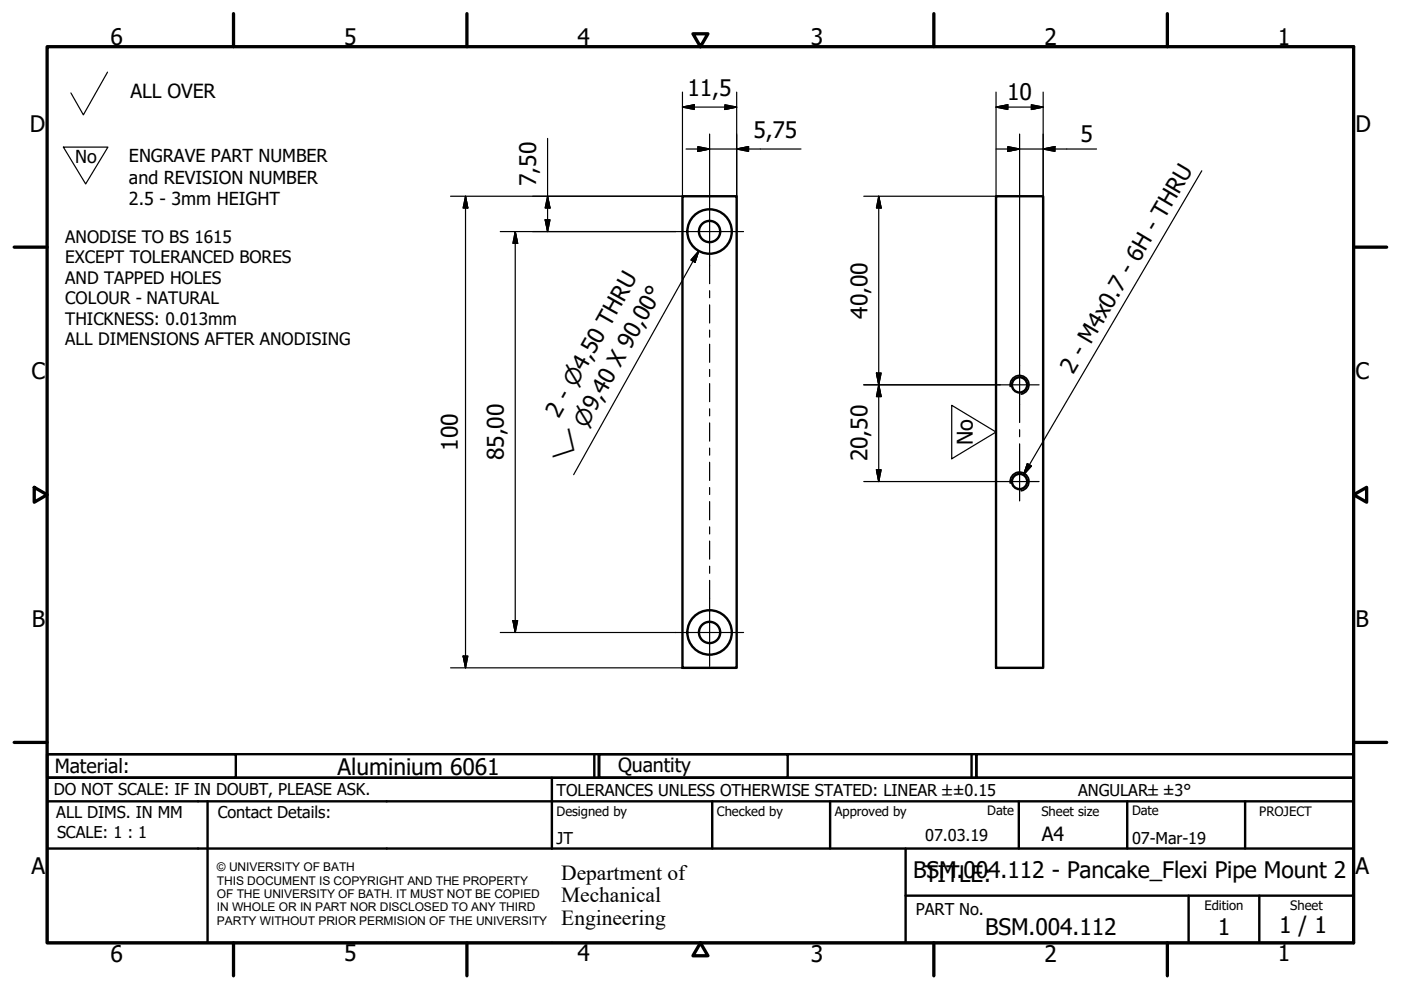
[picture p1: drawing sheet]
<svg xmlns="http://www.w3.org/2000/svg" width="297mm" height="210mm" viewBox="0 0 297 210" stroke-linecap="round" stroke-linejoin="round" font-family="sans-serif">
<!-- layer: Visible (ISO) -->
<g fill="none" stroke="#000" stroke-width=".51">
<path d="M144.7 41.6h11.5v100h-11.5zM211.2 41.6h10v100h-10z"/>
<circle cx="150.4" cy="49.1" r="2.25"/>
<circle cx="150.4" cy="49.1" r="4.7"/>
<circle cx="216.2" cy="81.6" r="1.62"/>
<circle cx="216.2" cy="102.1" r="1.62"/>
<circle cx="150.4" cy="134.1" r="2.25"/>
<circle cx="150.4" cy="134.1" r="4.7"/>
</g>
<!-- layer: Visible Narrow (ISO) -->
<path d="M214.2 81.9a2 2 0 0 1 1.6-2.3 2 2 0 0 1 2.3 1.7 2 2 0 0 1-1.6 2.3M214.2 102.4a2 2 0 0 1 1.6-2.3 2 2 0 0 1 2.3 1.6 2 2 0 0 1-1.6 2.4" fill="none" stroke="#000" stroke-width=".36"/>
<!-- layer: Border (ISO) -->
<g fill="none" stroke="#000" stroke-width=".7">
<path d="M10 9.9h277v190h-277zM49.5 2.9v7M99 2.9v7M146.9 7.2h3.2l-1.6 2.7zM198 2.9v7M247.5 2.9v7M3 52.4h7M287 52.4h7M7.3 103.3l2.7 1.6-2.7 1.6zM287 104.9l2.8-1.6v3.2zM3 157.4h7M287 157.4h7"/>
<path d="M49.5 199.9v7M99 199.9v7M148.5 199.9l1.6 2.7h-3.2zM198 199.9v7M247.5 199.9v7"/>
</g>
<!-- layer: Title (ISO) -->
<g fill="none" stroke="#000" stroke-width=".51">
<path d="M10 159.9h40v5h-40zM10 159.9h117v5h-117zM126 159.9v5M127 159.9h40v5h-40zM127 159.9h80v5h-80zM206 159.9v5M207 159.9h80v5h-80zM10 169.9v-5h277v5M10 169.9h277v30h-277zM10 179.9h277M44 169.9v30M117 164.9v15"/>
<path d="M151 169.9v10M176 169.9v10M192 179.9v20M216 169.9v10M239 169.9v10M264 169.9v10M192 189.9h95M252 189.9v10M267 189.9v10"/>
</g>
<!-- layer: Sketch Geometry (ISO) -->
<path d="M22.8 15.3l-5.1 9.1-2.7-4.7M13.4 31.2h9.5l-4.7 7.8zM201.8 85.9l9.4 5.7-9.4 5.7z" fill="none" stroke="#000" stroke-width=".25"/>
<path d="M220.6 91.5v.1" fill="none" stroke="#fff" stroke-width=".21"/>
<!-- layer: Center Mark (ISO) -->
<path d="M143.3 49.1h14.3M212 81.6h8.3M212 102.1h8.3M143.3 134.1h14.3" fill="none" stroke="#000" stroke-width=".25"/>
<!-- layer: Centerline (ISO) -->
<g fill="none" stroke="#000" stroke-width=".25">
<path d="M150.5 41.9v18.2M150.5 61.6v1.5M150.5 64.6v3.9M150.5 70v1.5M150.5 73v3.8M150.5 78.3v1.5M216.2 77.5v12.1M150.5 81.3v3.9M150.5 86.7v1.5M150.5 89.7v3.8M150.5 95v1.5M150.5 98v3.9"/>
<path d="M216.2 91.1v1.5M216.2 94.1v12.1M150.5 103.4v1.5M150.5 106.4v3.8M150.5 111.7v1.5M150.5 114.7v3.8M150.5 120.1v1.5M150.5 123.1v18.2"/>
</g>
<!-- layer: Dimension (ISO) -->
<g fill="none" stroke="#000" stroke-width=".25">
<path d="M144.7 19.5v22.1h-49.2M156.2 19.5v22.1M211.2 19.5v22.1h-28.1M221.2 19.5v22.1M116.1 29.4v19.7M144.7 22.7l2.5-.5v1zM144.7 22.7h11.5M145.5 31.6h24.3M148 31.1l2.5 .5-2.5 .5zM150.5 28.4v13.5M153.7 22.2l2.5 .5-2.5 .5zM156.2 31.6l2.5-.5v1z"/>
<path d="M211.2 22.7l2.5-.5v1zM211.2 22.7h10M211.2 31.6h21.3M213.7 31.1l2.5 .5-2.5 .5zM216.2 28.4v49.1M218.7 22.2l2.5 .5-2.5 .5zM221.2 31.6l2.5-.5v1zM98.7 41.6l.5 2.5h-1zM98.7 41.6v100M106.1 49.1h37.2M109.2 49.1l.5 2.5h-.9zM109.2 49.1v85"/>
<path d="M115.6 46.6h1l-.5 2.5zM116.1 41.6l.5 2.5h-1zM186.3 41.6l.5 2.5h-1zM186.3 41.6v60.5M185.8 79.1h1l-.5 2.5zM183.1 81.6h28.9M185.8 99.6h1l-.5 2.5zM186.3 81.6l.5 2.5h-1zM183.1 102.1h28.9M98.2 139.1h1l-.5 2.5zM106.1 134.1h37.2M108.8 131.6h.9l-.5 2.5z"/>
<path d="M95.5 141.6h49.2"/>
</g>
<g fill="#000" stroke="#000" stroke-width=".25">
<path d="M144.7 22.7l2.5-.5zM144.7 22.7l2.5-.5v1zM148 32.1l2.5-.5zM148 31.1l2.5 .5-2.5 .5zM153.7 23.2l2.5-.5zM153.7 22.2l2.5 .5-2.5 .5zM156.2 31.6l2.5-.5zM156.2 31.6l2.5-.5v1zM211.2 22.7l2.5-.5zM211.2 22.7l2.5-.5v1zM213.7 32.1l2.5-.5zM213.7 31.1l2.5 .5-2.5 .5z"/>
<path d="M218.7 23.2l2.5-.5zM218.7 22.2l2.5 .5-2.5 .5zM221.2 31.6l2.5-.5zM221.2 31.6l2.5-.5v1zM98.7 41.6l.5 2.5zM98.7 41.6l.5 2.5h-1zM109.2 49.1l.5 2.5zM109.2 49.1l.5 2.5h-.9zM115.6 46.6l.5 2.5zM115.6 46.6h1l-.5 2.5zM116.1 41.6l.5 2.5zM116.1 41.6l.5 2.5h-1z"/>
<path d="M186.3 41.6l.5 2.5zM186.3 41.6l.5 2.5h-1zM185.8 79.1l.5 2.5zM185.8 79.1h1l-.5 2.5zM185.8 99.6l.5 2.5zM185.8 99.6h1l-.5 2.5zM186.3 81.6l.5 2.5zM186.3 81.6l.5 2.5h-1zM98.2 139.1l.5 2.5zM98.2 139.1h1l-.5 2.5zM108.8 131.6l.4 2.5zM108.8 131.6h.9l-.5 2.5z"/>
</g>
<!-- layer: Symbol (ISO) -->
<path d="M254.8 36.2l-37.8 64.5M148.1 53.2l-.7 2.4-.9-.5zM148.1 53.2l-26.5 47.4M217.8 98.3l.9 .5-1.7 1.9z" fill="none" stroke="#000" stroke-width=".25"/>
<path d="M148.1 53.2l-.7 2.4zM148.1 53.2l-.7 2.4-.9-.5zM217.8 98.3l-.8 2.4zM217.8 98.3l.9 .5-1.7 1.9z" fill="#000" stroke="#000" stroke-width=".25"/>
<g font-size="4.8">
<text x="23.4" y="9.5">6</text>
<text x="72.9" y="9.5">5</text>
<text x="122.4" y="9.5">4</text>
<text x="171.9" y="9.5">3</text>
<text x="221.4" y="9.5">2</text>
<text x="270.9" y="9.5">1</text>
<text x="145.8" y="20.3">11,5</text>
<text x="213.6" y="21.1">10</text>
<text x="6.3" y="27.9">D</text>
<text x="159.7" y="29.2">5,75</text>
<text x="287.4" y="27.9">D</text>
<text x="229.1" y="30">5</text>
<text x="113.7" y="39.4" transform="rotate(-90 113.7 39.4)">7,50</text>
<text x="183.9" y="67.6" transform="rotate(-90 183.9 67.6)">40,00</text>
<text x="6.7" y="80.4">C</text>
<text x="227.5" y="79.5" transform="rotate(-60 227.5 79.5)">2 - M4x0.7 - 6H - THRU</text>
<text x="287.4" y="80.4">C</text>
<text x="118.5" y="88.8" transform="rotate(-61 118.5 88.8)">2 - ⌀4,50 THRU</text>
<text x="97.1" y="95.5" transform="rotate(-90 97.1 95.5)">100</text>
<text x="106.8" y="97.6" transform="rotate(-90 106.8 97.6)">85,00</text>
<text x="183.9" y="97.8" transform="rotate(-90 183.9 97.8)">20,50</text>
<text x="6.8" y="132.9">B</text>
<text x="287.4" y="132.9">B</text>
<text x="71.6" y="164.4">Aluminium 6061</text>
<text x="6.7" y="185.4">A</text>
<text x="287.4" y="185.4">A</text>
<text x="193.6" y="186.2">BTITLE:</text>
<text x="196.4" y="186.2">SM.004.112 - Pancake_Flexi Pipe Mount 2</text>
<text x="271.2" y="197.9">1 / 1</text>
<text x="23.4" y="203.9">6</text>
<text x="72.9" y="203.8">5</text>
<text x="122.4" y="203.8">4</text>
<text x="171.9" y="203.9">3</text>
<text x="208.9" y="198.2">BSM.004.112</text>
<text x="221.4" y="203.9">2</text>
<text x="258.2" y="198.2">1</text>
<text x="270.9" y="203.8">1</text>
</g>
<g font-size="4.6">
<text x="124.3" y="90.9" transform="rotate(-61 124.3 90.9)">⌀9,40 X 90,00°</text>
<text x="206.2" y="94.4" transform="rotate(-90 206.2 94.4)">No</text>
<text x="119.9" y="98.8" transform="rotate(-61 119.9 98.8)">⌵</text>
<text x="119" y="186.5">Department of</text>
<text x="119" y="191.3">Mechanical</text>
<text x="119" y="196">Engineering</text>
</g>
<g font-size="4.1">
<text x="27.7" y="20.8">ALL OVER</text>
<text x="11.6" y="163.9">Material:</text>
<text x="131" y="163.7">Quantity</text>
<text x="220.9" y="178.4">A4</text>
</g>
<g font-size="3.8">
<text x="16" y="34.5">No</text>
<text x="27.3" y="34.4">ENGRAVE PART NUMBER</text>
<text x="27.3" y="38.9">and REVISION NUMBER</text>
<text x="27.3" y="43.5">2.5 - 3mm HEIGHT</text>
</g>
<g font-size="3.6">
<text x="13.8" y="51.5">ANODISE TO BS 1615</text>
<text x="13.8" y="55.8">EXCEPT TOLERANCED BORES</text>
<text x="13.8" y="60.2">AND TAPPED HOLES</text>
<text x="13.8" y="64.6">COLOUR - NATURAL</text>
<text x="13.8" y="68.9">THICKNESS: 0.013mm</text>
<text x="13.8" y="73.3">ALL DIMENSIONS AFTER ANODISING</text>
</g>
<g font-size="3.5">
<text x="11.4" y="168.5">DO NOT SCALE: IF IN DOUBT, PLEASE ASK.</text>
<text x="11.9" y="173.5">ALL DIMS. IN MM</text>
<text x="46.2" y="173.5">Contact Details:</text>
<text x="118" y="168.8">TOLERANCES UNLESS OTHERWISE STATED: LINEAR ±±0.15</text>
<text x="228.6" y="168.8">ANGULAR±±3°</text>
<text x="12.1" y="177.6">SCALE: 1 : 1</text>
<text x="118" y="178.9">JT</text>
<text x="196.2" y="178.3">07.03.19</text>
<text x="240" y="178.9">07-Mar-19</text>
<text x="194.2" y="194.1">PART No.</text>
</g>
<g font-size="2.8">
<text x="118" y="173">Designed by</text>
<text x="152" y="173">Checked by</text>
<text x="177" y="173">Approved by</text>
<text x="209.3" y="172.9">Date</text>
<text x="220.8" y="173">Sheet size</text>
<text x="240" y="172.9">Date</text>
<text x="267" y="172.9">PROJECT</text>
<text x="255.4" y="193">Edition</text>
<text x="273.6" y="193">Sheet</text>
</g>
<g font-size="2.5">
<text x="46" y="184.7">© UNIVERSITY OF BATH</text>
<text x="46" y="187.6">THIS DOCUMENT IS COPYRIGHT AND THE PROPERTY</text>
<text x="46" y="190.4">OF THE UNIVERSITY OF BATH. IT MUST NOT BE COPIED</text>
<text x="46" y="193.2">IN WHOLE OR IN PART NOR DISCLOSED TO ANY THIRD</text>
<text x="46" y="196.1">PARTY WITHOUT PRIOR PERMISION OF THE UNIVERSITY</text>
</g>
</svg>
